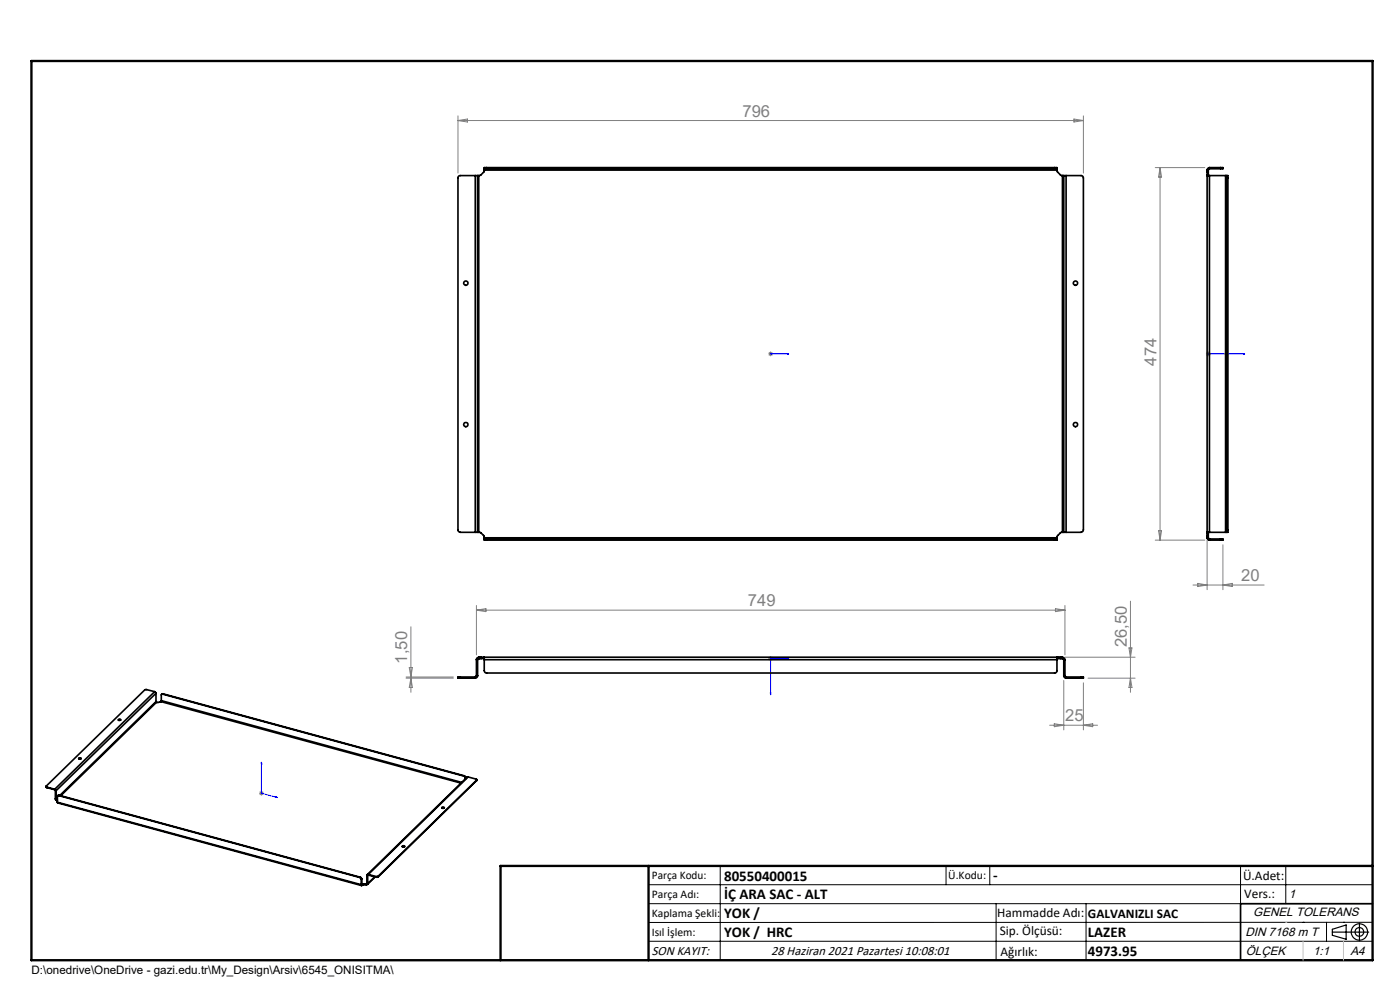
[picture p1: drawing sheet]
<svg xmlns="http://www.w3.org/2000/svg" width="297mm" height="210mm" viewBox="0 0 297 210" stroke-linecap="round" stroke-linejoin="round" font-family="sans-serif">
<g fill="none" stroke="#000" stroke-width=".25">
<path d="M282.6 197.7h7.8M282.6 197.1l3-.9v3l-3-.8zM288.4 195.8v3.8M106.2 203.7h185"/>
<circle cx="288.4" cy="197.7" r="1.74"/>
<circle cx="288.4" cy="197.7" r=".93"/>
</g>
<g fill="none" stroke="#00f" stroke-width=".21">
<path d="M163.4 75.1h.2zM163.5 75.1h.1M163.5 75.1h3.8M167.3 75.1h-.3h.3M256.3 75.1h.1zM256.3 75.1h.1M256.3 75.1h7.8M264.1 75.1h-.4h.4M167 139.6l.3 .1-.3 .1zM167.3 139.7h-3.8v7.7M163.4 147h.2l-.1 .4zM55.5 161.7l.1 .3h-.2z"/>
<path d="M55.5 161.7v6.6l3.4 .9M58.5 169l.4 .2-.4-.1z"/>
</g>
<g fill="none" stroke="#808080" stroke-width=".21">
<path d="M97.2 24.6v12.1M97.2 25.6h132.6M97.2 25.6l2-.3v.6zM227.8 25.3l2 .3-2 .3zM229.8 24.6v12.1M245.1 35.6h10.5M246.1 35.6v79M246.1 35.6l.3 2h-.6zM163 75.1h1M163.1 74.7l.7 .7M163.5 74.6v1M163.8 74.7l-.7 .7"/>
<path d="M255.8 75.1h1.1M256 74.7l.7 .7M256.3 74.6v1M256.7 74.7l-.7 .7M245.1 114.6h10.5M245.8 112.6h.6l-.3 2zM256.1 114.6v10.5M259.4 115.6v9.5M87.2 133v13.9M101.1 128.4v10.5M101.1 129.4h124.8M101.1 129.4l2-.3v.6z"/>
<path d="M163 139.7h1M163.1 139.3l.7 .7M163.5 139.2v1M163.8 139.3l-.7 .7M223.9 129.1l2 .3-2 .3zM225.9 128.4v10.5M225.9 139.4h14.9M239.5 137.4h.6l-.3 2zM239.8 127.5v19.4M253.1 124.1h15.1M254.1 123.7l2 .4-2 .3zM259.4 124.1l2-.4v.7z"/>
<path d="M86.1 143.9h10.1M86.1 143.6h10.1M86.8 141.6h.7l-.3 2zM87.2 143.9l.3 1.9h-.7zM222.7 153.8h10.1M223.7 153.5l2 .3-2 .4zM225.7 144.3v10.5M229.8 144.8v10M229.8 153.8l2-.3v.7zM230.8 143.9h10M239.8 143.9l.3 1.9h-.6zM55 168.3h1"/>
<path d="M55.1 167.9l.7 .7M55.5 167.7v1.1M55.8 167.9l-.7 .7"/>
</g>
<g fill="none" stroke="#000" stroke-width=".21">
<path d="M137.6 187.7h153.6M137.6 191.7h153.6M137.6 199.7h153.6M152.8 183.7v20M200.7 183.7v4M210 183.7v4M211.3 191.7v12M230.4 191.7v12M263.2 183.7v20M272.8 183.7v8M276.4 195.6h.1M281.4 195.6v4.1"/>
<path d="M285 195.6h.1M291.2 195.6l-153.6 .1"/>
</g>
<path d="M291.2 191.7h-28v12" fill="none" stroke="#000" stroke-width=".35"/>
<path d="M6.7 12.9h284.5v190.8h-284.5zM137.6 183.7v20M291.2 183.7h-185v20" fill="none" stroke="#000" stroke-width=".5"/>
<path d="M276.4 199.7v4M285 199.7v4" fill="none" stroke="#c0c0c0" stroke-width=".21"/>
<path d="M272.8 195.6h.1" fill="none" stroke="#c0c0c0" stroke-width=".25"/>
<g fill="#00f">
<path d="M167 75.1h.3zM163.4 75.1h.2z"/>
<path d="M58.5 169l.4 .2-.4-.1zM55.5 161.7l.1 .3h-.2z"/>
<path d="M167 139.6v.2l.3-.1zM163.4 147l.1 .4 .1-.4z"/>
<path d="M256.3 75.1h.1zM263.7 75.1h.4z"/>
</g>
<g fill="none" stroke="#000" stroke-width=".35">
<path d="M100.8 37.2h.5M100.8 37.2h-3.3l-.3 .4v74.9l.4 .4h3.2M100.8 37.2v75.7M101.3 37.2h.3M101.3 37.2v75.7M101.6 37.2v75.7M102.7 35.8h.5M102.7 35.8v.3M102.7 36.1v.3l-.7 .7-.4 .1M102.7 36.1h121.5M103.2 35.6h-.5v.2M103.2 35.6v.2"/>
<path d="M103.2 35.6h120.5M103.2 35.8h120.5M223.7 35.6h.5v.2M223.7 35.8h.5M223.7 35.6v.2M224.2 35.8v.3M224.2 36.1l.1 .3 .8 .8h.3M225.4 37.2h.3M225.4 37.2v75.7M225.7 37.2h.5M225.7 37.2v75.7M226.2 37.2h3.2l.3 .2 .1 .3v74.7l-.1 .3-.4 .2h-3.1"/>
<path d="M226.2 37.2v75.7M256.1 37.2h.5M256.1 37.1v.1M256.1 36.2v.3M256.1 36.1h.2M256.1 36.1v.1M256.1 36.5v.6M256.1 37.2v75.7M256.1 37.1h.2M256.1 36.5h.2M256.1 36.2h.2M256.3 37.1v.1"/>
<path d="M256.3 36.2v.3M256.3 36.1v.1M256.3 36.5v.6M256.6 35.6l-.4 .1-.1 .4M256.6 35.8l-.3 .3M256.6 37.2h3.4M256.6 35.6h2.3M256.6 35.8h2.3M256.6 35.6v.2M256.6 37.2v75.7M258.9 35.6h.5v.2h-.5M258.9 35.6v.2"/>
<path d="M260 37.2h.2M260 37.2v75.7M260.2 37.2h.3v.5M260.2 37.2v.5M260.2 37.7v74.7M260.2 37.7h.3M260.5 37.7v74.7M100.8 112.9h.5M101.3 112.9h.3M101.6 112.9l.4 .1 .6 .6 .1 .5M102.7 114.3v.3h.5M102.7 114.3h.5"/>
<path d="M102.7 114.1v.2M102.7 114.1h121.5M103.2 114.3v.3M103.2 114.6h120.5M103.2 114.3h120.5M223.7 114.3h.5M223.7 114.3v.3M224.2 114.3v.3h-.5M224.2 114.1v.2M225.4 112.9h.3M225.4 112.9l-.5 .2-.6 .6-.1 .4M225.7 112.9h.5"/>
<path d="M256.1 112.9h.5M256.1 112.9v.2M256.1 113.6v.3M256.1 114.1l.1 .3 .4 .2M256.1 114.1h.2M256.1 113.1v.5M256.1 113.9v.2M256.1 113.1h.2M256.1 113.6h.2M256.1 113.9h.2M256.3 112.9v.2M256.3 113.6v.3"/>
<path d="M256.3 114.1l.3 .2M256.3 113.1v.5M256.3 113.9v.2M256.6 112.9h3.4M256.6 114.6h2.3M256.6 114.3h2.3M256.6 114.3v.3M258.9 114.3h.5v.3h-.5M258.9 114.3v.3M260 112.9h.2M260.2 112.4v.5M260.2 112.4h.3"/>
<path d="M260.5 112.4v.5h-.3M101.1 139.9h.2M101.1 139.9v3.4M101.3 139.9v3.4M101.6 139.4l-.5 .3v.2M101.6 139.7l-.3 .2M101.6 139.4v.3M101.6 139.4h.1M101.6 139.7h.1M101.7 139.7h.4M101.7 139.4h.4M101.7 139.4v.3"/>
<path d="M102.1 139.4h.5M102.1 139.4v.3M102.1 139.7h.5M102.6 139.7h.1M102.6 139.4h.1M102.6 139.4v.3M102.7 139.9v2.4l.2 .3 .3 .2h120.6l.4-.4v-2.5M102.7 139.4v.5M102.7 139.9h121.5M102.7 139.4h121.5M224.2 139.4v.5M224.2 139.7h.2"/>
<path d="M224.2 139.4h.2M224.4 139.4h.5M224.4 139.4v.3M224.4 139.7h.5M224.9 139.7h.4M224.9 139.4h.4M224.9 139.4v.3M225.3 139.4h.1M225.3 139.7h.1M225.3 139.4v.3M225.4 139.7l.3 .2M225.4 139.4l.3 .2 .2 .3"/>
<path d="M225.4 139.4v.3M225.7 139.9v3.4M225.7 139.9h.2M225.9 139.9v3.4M25.1 152.7h.5M25.2 152.6h.3l.1 .1a.23 .23 0 0 1-.3 .2 .23 .23 0 0 1-.1-.3zM32.8 146.7l.3 .4M32.8 146.7l-1.7-.4h-.4l-20.9 20.4 .1 .3M32.8 146.7l-21.2 20.7M33.1 148.8l.1 .2M33.1 147.1l-21.2 20.6M33.1 148.8l-20.4 20"/>
<path d="M33.1 147.1v1.7M33.2 149l-20.3 19.8M34.1 148.8l-.9 .2M34.1 148.8l63.7 17.3M34.2 148.6l-.1 .2M34.2 148.6l63.8 17.4M34.5 147.2l-.3 .2v1.2M34.5 147.2l63.9 17.4M34.6 147.2l-.3 .1M34.6 147.2h-.1M34.6 147.2l63.9 17.4M97.6 143.6h-.4v.3h.4"/>
<path d="M97.6 143.6v.3M97.6 143.6h3.2M97.6 143.9h3.2M100.8 143.6v.3M101.1 143.3l-.3 .3M101.1 143.3h.2M101.3 143.3l-.1 .3-.4 .3M225.7 143.3v.3l.5 .3M225.7 143.3h.2M225.9 143.3l.3 .3M226.2 143.6v.3M226.2 143.6h3.1"/>
<path d="M226.2 143.9h3.1M229.3 143.6h.5v.3h-.5M229.3 143.6v.3M9.8 166.8l.1 .3M9.9 167l1.7 .4M9.9 167.1l1.7 .4M9.9 167v.1M11.6 167.4l.3 .3M11.6 167.5l.1 .2M11.6 167.4v.1M11.7 169.5l.3 .3M11.7 167.7h.2"/>
<path d="M11.7 169.5h.2M11.7 167.7v1.8M11.9 169.5l.1 .2M11.9 167.7v1.8M12 169.7h.1M12 169.7v.1M12 169.8h.1M12.1 169.7h.1M12.1 169.8l.1 .1M12.1 169.7v.1M12.2 170.2v.1l64.5 17.5M12.2 170.2l64.5 17.5"/>
<path d="M12.2 169.5l-.2 .2M12.2 169.2l-.3 .3M12.5 168.8l-.3 .1v1.3M12.5 168.8l63.9 17.4M12.5 168.7l-.3 .1M12.5 168.7v.1M12.5 168.7l63.9 17.4M16.7 160.8h.1a.24 .24 0 0 1 .2-.1 .24 .24 0 0 1 .2 .3h-.3zM16.7 160.9h.5M85.3 179.6h.5M85.4 179.4a.25 .25 0 0 1 .3 0 .25 .25 0 0 1 .1 .2 .25 .25 0 0 1-.3 .1 .25 .25 0 0 1-.1-.3zM93.7 171.3h.5a.25 .25 0 0 1-.2 .2 .25 .25 0 0 1-.3-.2z"/>
<path d="M93.7 171.4h.5M98.4 164.6l.3 .4M98.5 164.6l.3 .3M98.5 164.6h-.1M98.7 165v.2M98.8 164.9l-.1 .1M98.8 164.9v.3M99.3 164.8l1.7 .5 .1 .2M99.3 164.8h-.2l-21.2 20.7M99.3 164.8l-21.2 20.7M101.1 165.5v.1M101.1 165.5l-20.9 20.4"/>
<path d="M101.1 165.6l-20.9 20.4M101.1 165.4v.2M76.4 186.2l.3 .3M76.4 186.1l.3 .3M76.4 186.1v.1M76.7 187.7l.1 .1M76.7 186.5v1.2M76.7 187.6l.1 .1M76.7 186.4v.1M76.7 187.6v.1M76.7 186.4v1.2M76.7 187.7h.1"/>
<path d="M76.8 187.7v.1M76.8 187.6v.1M76.8 187.6v.2M76.8 187.8h.1M77 187.6h-.2M77 187.7l-.2 .1M77 187.6v.1M77.4 187.5h.3M77.4 187.6h.3M77.4 187.5l-.4 .1M77.4 187.5v.1M77.4 187.6l-.4 .1"/>
<path d="M77.7 187.5h.1M77.7 187.5v.1M77.7 187.6h.1M77.9 187.4l-.2 .1M77.9 185.7h.1M77.9 187.4l.1 .1M77.9 185.7v1.7M78 187.5l-.1 .1h-.2M78 185.7v1.8M78.1 185.6l-.1 .1M78.1 185.5l-.2 .2M78.1 185.5l1.7 .4"/>
<path d="M78.1 185.5v.1M78.1 185.6l1.7 .5M79.5 186l-1.5 1.5M79.6 186l-1.7 1.6M79.8 185.9v.2M80.2 185.9h-.4M80.2 186l-.4 .1M80.2 185.9v.1"/>
<circle cx="98.8" cy="60.1" r=".46"/>
<circle cx="228.2" cy="60.1" r=".46"/>
<circle cx="98.8" cy="90.1" r=".46"/>
<circle cx="228.2" cy="90.1" r=".46"/>
</g>
<g font-size="3.5" fill="#808080">
<text x="157.5" y="24.8">796</text>
<text x="245.3" y="77.6" transform="rotate(-90 245.3 77.6)">474</text>
<text x="263.3" y="123.3">20</text>
<text x="158.7" y="128.6">749</text>
<text x="239" y="137.3" transform="rotate(-90 239 137.3)">26,50</text>
<text x="86.4" y="140.8" transform="rotate(-90 86.4 140.8)">1,50</text>
<text x="226" y="153">25</text>
</g>
<g font-size="3.2">
<text x="153.6" y="186.8">80550400015</text>
<text x="153.6" y="190.8">İÇ ARA SAC - ALT</text>
<text x="210.7" y="186.6">-</text>
<text x="153.6" y="194.8">YOK /</text>
<text x="153.6" y="198.8">YOK / HRC</text>
<text x="230.8" y="198.7">LAZER</text>
<text x="230.8" y="202.8">4973.95</text>
</g>
<g font-size="2.8">
<text x="263.7" y="186.7">Ü.Adet:</text>
<text x="263.9" y="190.5">Vers.:</text>
<text x="211.5" y="194.5">Hammadde Adı:</text>
<text x="230.8" y="194.7">GALVANIZLI SAC</text>
<text x="138.3" y="202.6">SON KAYIT:</text>
<text x="163.6" y="202.6">28 Haziran 2021 Pazartesi 10:08:01</text>
<text x="212.1" y="198.4">Sip. Ölçüsü:</text>
<text x="212.2" y="202.7">Ağırlık:</text>
</g>
<g font-size="2.6">
<text x="273.4" y="190.4">1</text>
<text x="265.9" y="194.4">GENEL TOLERANS</text>
<text x="264.2" y="198.5">DIN 7168 m T</text>
<text x="264.3" y="202.6">ÖLÇEK</text>
<text x="278.5" y="202.6">1:1</text>
<text x="286.5" y="202.6">A4</text>
</g>
<g font-size="2.5">
<text x="138.3" y="186.4">Parça Kodu:</text>
<text x="138.3" y="190.5">Parça Adı:</text>
<text x="201.2" y="186.5">Ü.Kodu:</text>
<text x="138.3" y="194.5">Kaplama Şekli:</text>
<text x="138.3" y="198.6">Isıl İşlem:</text>
<text x="6.7" y="206.7">D:\onedrive\OneDrive - gazi.edu.tr\My_Design\Arsiv\6545_ONISITMA\</text>
</g>
</svg>
